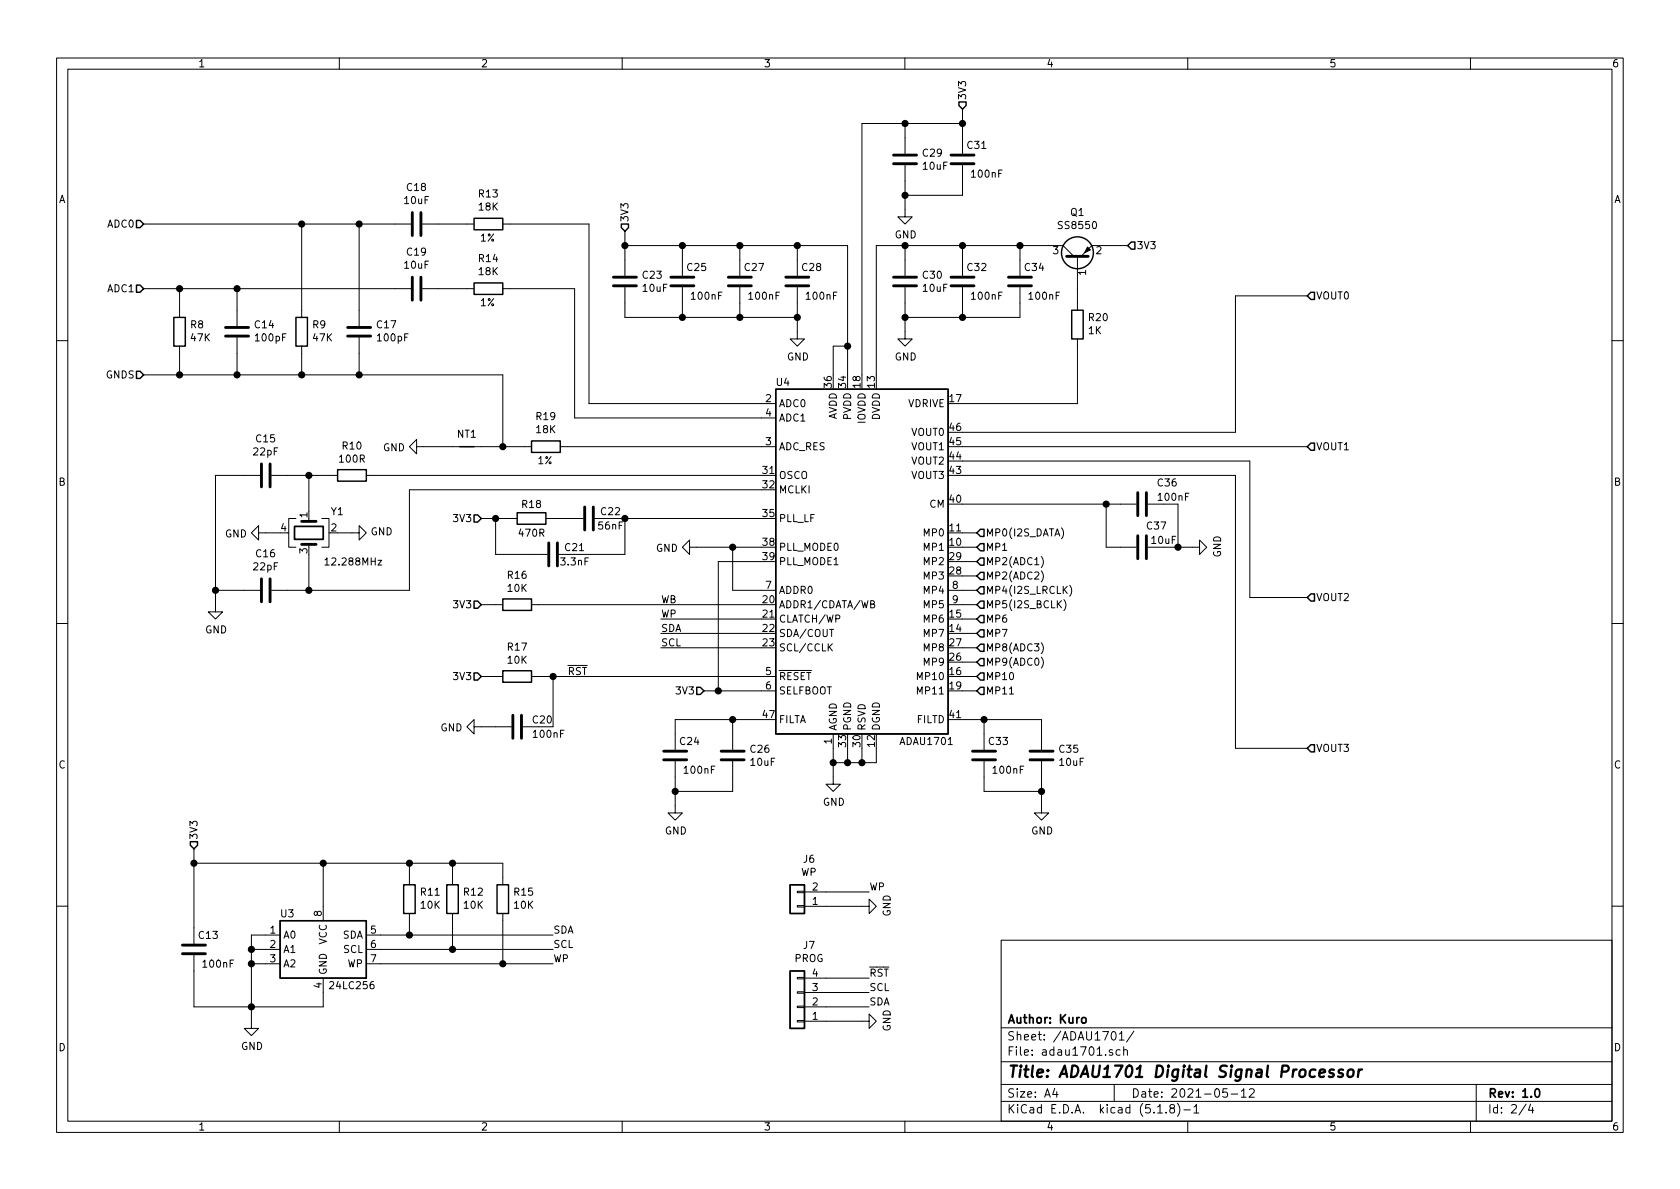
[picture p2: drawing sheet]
EESchema Schematic File Version 4
EELAYER 30 0
EELAYER END
$Descr A4 11693 8268
encoding utf-8
Sheet 2 4
Title "ADAU1701 Digital Signal Processor"
Date "2021-05-12"
Rev "1.0"
Comp "Author: Kuro"
Comment1 ""
Comment2 ""
Comment3 ""
Comment4 ""
$EndDescr
Wire Wire Line
	2500 1550 2750 1550
Connection ~ 2500 1550
Wire Wire Line
	2500 2150 2500 1550
Wire Wire Line
	2100 1550 2500 1550
Connection ~ 2100 1550
Wire Wire Line
	2100 2150 2100 1550
Wire Wire Line
	1650 2000 2750 2000
Wire Wire Line
	2500 2600 2500 2450
Wire Wire Line
	2100 2600 2500 2600
Wire Wire Line
	2100 2450 2100 2600
$Comp
L Device:C C?
U 1 1
P 2500 2300
AR Path="/6124828E" Ref="C?"  Part="1" 
AR Path="/6100CE7F/6124828E" Ref="C17"  Part="1" 
F 0 "C17" H 2385 2254 50  0000 R CNN
F 1 "100pF" H 2385 2345 50  0000 R CNN
F 2 "Capacitor_SMD:C_0603_1608Metric" H 2538 2150 50  0001 C CNN
F 3 "~" H 2500 2300 50  0001 C CNN
F 4 "C14665" H 2500 2300 50  0001 C CNN "LCSC Part Number"
	1    2500 2300
	-1   0    0    1   
$EndComp
$Comp
L Device:R R?
U 1 1
P 2100 2300
AR Path="/61248294" Ref="R?"  Part="1" 
AR Path="/6100CE7F/61248294" Ref="R9"  Part="1" 
F 0 "R9" H 2030 2254 50  0000 R CNN
F 1 "47K" H 2030 2345 50  0000 R CNN
F 2 "Resistor_SMD:R_0603_1608Metric" V 2030 2300 50  0001 C CNN
F 3 "~" H 2100 2300 50  0001 C CNN
F 4 "C105579" H 2100 2300 50  0001 C CNN "LCSC Part Number"
	1    2100 2300
	-1   0    0    1   
$EndComp
Wire Wire Line
	3750 4200 5300 4200
Wire Wire Line
	2600 3300 5300 3300
Text Label 6050 6800 0    50   ~ 0
~RST
Wire Wire Line
	5750 7000 6050 7000
Wire Wire Line
	5750 6200 6050 6200
Wire Wire Line
	5750 6800 6050 6800
Text Label 6050 7000 0    50   ~ 0
SDA
Text Label 6050 6900 0    50   ~ 0
SCL
Wire Wire Line
	8600 5200 9100 5200
Wire Wire Line
	8600 3300 8600 5200
Wire Wire Line
	6700 3300 8600 3300
Wire Wire Line
	8700 4150 9100 4150
Wire Wire Line
	8700 3200 8700 4150
Wire Wire Line
	6700 3200 8700 3200
Wire Wire Line
	6700 3100 9100 3100
Wire Wire Line
	8600 2050 9100 2050
Wire Wire Line
	8600 3000 8600 2050
Wire Wire Line
	6700 3000 8600 3000
Wire Wire Line
	3350 4200 3450 4200
$Comp
L Device:R R?
U 1 1
P 3600 4200
AR Path="/612482B5" Ref="R?"  Part="1" 
AR Path="/6100CE7F/612482B5" Ref="R16"  Part="1" 
F 0 "R16" V 3393 4200 50  0000 C CNN
F 1 "10K" V 3484 4200 50  0000 C CNN
F 2 "Resistor_SMD:R_0603_1608Metric" V 3530 4200 50  0001 C CNN
F 3 "~" H 3600 4200 50  0001 C CNN
F 4 "C98220" H 3600 4200 50  0001 C CNN "LCSC Part Number"
	1    3600 4200
	0    1    1    0   
$EndComp
Text Label 3850 6700 0    50   ~ 0
WP
Text Label 3850 6600 0    50   ~ 0
SCL
Text Label 3850 6500 0    50   ~ 0
SDA
Wire Wire Line
	2650 6700 3500 6700
Wire Wire Line
	2850 6000 3150 6000
Connection ~ 2850 6000
Wire Wire Line
	2850 6100 2850 6000
Wire Wire Line
	3150 6000 3500 6000
Connection ~ 3150 6000
Wire Wire Line
	3150 6100 3150 6000
Connection ~ 2250 6000
Wire Wire Line
	3500 6000 3500 6100
Wire Wire Line
	2250 6000 2850 6000
Wire Wire Line
	3150 6600 3850 6600
Connection ~ 3150 6600
Wire Wire Line
	3150 6400 3150 6600
Wire Wire Line
	2850 6500 3850 6500
Connection ~ 2850 6500
Wire Wire Line
	2850 6400 2850 6500
Wire Wire Line
	2650 6600 3150 6600
Wire Wire Line
	2650 6500 2850 6500
$Comp
L Device:R R?
U 1 1
P 3150 6250
AR Path="/612482E2" Ref="R?"  Part="1" 
AR Path="/6100CE7F/612482E2" Ref="R12"  Part="1" 
F 0 "R12" H 3080 6204 50  0000 R CNN
F 1 "10K" H 3080 6295 50  0000 R CNN
F 2 "Resistor_SMD:R_0603_1608Metric" V 3080 6250 50  0001 C CNN
F 3 "~" H 3150 6250 50  0001 C CNN
F 4 "C98220" H 3150 6250 50  0001 C CNN "LCSC Part Number"
	1    3150 6250
	-1   0    0    1   
$EndComp
$Comp
L Device:R R?
U 1 1
P 3500 6250
AR Path="/612482E8" Ref="R?"  Part="1" 
AR Path="/6100CE7F/612482E8" Ref="R15"  Part="1" 
F 0 "R15" H 3430 6204 50  0000 R CNN
F 1 "10K" H 3430 6295 50  0000 R CNN
F 2 "Resistor_SMD:R_0603_1608Metric" V 3430 6250 50  0001 C CNN
F 3 "~" H 3500 6250 50  0001 C CNN
F 4 "C98220" H 3500 6250 50  0001 C CNN "LCSC Part Number"
	1    3500 6250
	-1   0    0    1   
$EndComp
$Comp
L Device:R R?
U 1 1
P 2850 6250
AR Path="/612482EE" Ref="R?"  Part="1" 
AR Path="/6100CE7F/612482EE" Ref="R11"  Part="1" 
F 0 "R11" H 2780 6204 50  0000 R CNN
F 1 "10K" H 2780 6295 50  0000 R CNN
F 2 "Resistor_SMD:R_0603_1608Metric" V 2780 6250 50  0001 C CNN
F 3 "~" H 2850 6250 50  0001 C CNN
F 4 "C98220" H 2850 6250 50  0001 C CNN "LCSC Part Number"
	1    2850 6250
	-1   0    0    1   
$EndComp
Connection ~ 1350 6000
Wire Wire Line
	1350 5900 1350 6000
Wire Wire Line
	2250 6000 2250 6300
Wire Wire Line
	1350 6000 2250 6000
Wire Wire Line
	1350 6450 1350 6000
Wire Wire Line
	1350 7000 1750 7000
Wire Wire Line
	1350 6750 1350 7000
Wire Wire Line
	1750 6700 1750 6600
Connection ~ 1750 6700
Wire Wire Line
	1850 6700 1750 6700
Wire Wire Line
	1750 6600 1750 6500
Connection ~ 1750 6600
Wire Wire Line
	1850 6600 1750 6600
Connection ~ 1750 7000
Wire Wire Line
	1750 6500 1850 6500
Wire Wire Line
	1750 7000 1750 6700
Wire Wire Line
	1750 7000 1750 7100
Wire Wire Line
	2250 7000 1750 7000
Wire Wire Line
	2250 6900 2250 7000
$Comp
L power:GND #PWR?
U 1 1
P 1750 7100
AR Path="/61248313" Ref="#PWR?"  Part="1" 
AR Path="/6100CE7F/61248313" Ref="#PWR026"  Part="1" 
F 0 "#PWR026" H 1750 6850 50  0001 C CNN
F 1 "GND" H 1755 6927 50  0000 C CNN
F 2 "" H 1750 7100 50  0001 C CNN
F 3 "" H 1750 7100 50  0001 C CNN
	1    1750 7100
	1    0    0    -1  
$EndComp
$Comp
L Memory_EEPROM:24LC256 U?
U 1 1
P 2250 6600
AR Path="/61248319" Ref="U?"  Part="1" 
AR Path="/6100CE7F/61248319" Ref="U3"  Part="1" 
F 0 "U3" H 2000 6850 50  0000 C CNN
F 1 "24LC256" H 2450 6350 50  0000 C CNN
F 2 "Package_SO:SOIC-8_3.9x4.9mm_P1.27mm" H 2250 6600 50  0001 C CNN
F 3 "http://ww1.microchip.com/downloads/en/devicedoc/21203m.pdf" H 2250 6600 50  0001 C CNN
F 4 "C5458" H 2250 6600 50  0001 C CNN "LCSC Part Number"
	1    2250 6600
	1    0    0    -1  
$EndComp
Wire Wire Line
	5300 4300 4600 4300
Text Label 4600 4200 0    50   ~ 0
WB
Text Label 4600 4300 0    50   ~ 0
WP
Text Label 3950 4700 0    50   ~ 0
~RST
Wire Wire Line
	3850 4700 3750 4700
Connection ~ 3850 4700
Wire Wire Line
	3850 5050 3850 4700
Wire Wire Line
	3750 5050 3850 5050
Wire Wire Line
	3350 5050 3450 5050
$Comp
L power:GND #PWR?
U 1 1
P 3350 5050
AR Path="/61248328" Ref="#PWR?"  Part="1" 
AR Path="/6100CE7F/61248328" Ref="#PWR030"  Part="1" 
F 0 "#PWR030" H 3350 4800 50  0001 C CNN
F 1 "GND" V 3355 4922 50  0000 R CNN
F 2 "" H 3350 5050 50  0001 C CNN
F 3 "" H 3350 5050 50  0001 C CNN
	1    3350 5050
	0    1    1    0   
$EndComp
Wire Wire Line
	3350 4700 3450 4700
Wire Wire Line
	5300 4700 3850 4700
$Comp
L Device:R R?
U 1 1
P 3600 4700
AR Path="/6124833C" Ref="R?"  Part="1" 
AR Path="/6100CE7F/6124833C" Ref="R17"  Part="1" 
F 0 "R17" V 3393 4700 50  0000 C CNN
F 1 "10K" V 3484 4700 50  0000 C CNN
F 2 "Resistor_SMD:R_0603_1608Metric" V 3530 4700 50  0001 C CNN
F 3 "~" H 3600 4700 50  0001 C CNN
F 4 "C98220" H 3600 4700 50  0001 C CNN "LCSC Part Number"
	1    3600 4700
	0    1    1    0   
$EndComp
Wire Wire Line
	7700 3500 7800 3500
Connection ~ 7700 3500
Wire Wire Line
	7700 3800 7700 3500
Wire Wire Line
	7800 3800 7700 3800
Wire Wire Line
	6700 3500 7700 3500
Wire Wire Line
	8200 3800 8300 3800
Connection ~ 8200 3800
Wire Wire Line
	8200 3500 8100 3500
Wire Wire Line
	8200 3800 8200 3500
Wire Wire Line
	8100 3800 8200 3800
$Comp
L power:GND #PWR?
U 1 1
P 8300 3800
AR Path="/6124834C" Ref="#PWR?"  Part="1" 
AR Path="/6100CE7F/6124834C" Ref="#PWR040"  Part="1" 
F 0 "#PWR040" H 8300 3550 50  0001 C CNN
F 1 "GND" H 8305 3627 50  0000 C CNN
F 2 "" H 8300 3800 50  0001 C CNN
F 3 "" H 8300 3800 50  0001 C CNN
	1    8300 3800
	0    -1   -1   0   
$EndComp
$Comp
L Device:C C?
U 1 1
P 7950 3800
AR Path="/61248352" Ref="C?"  Part="1" 
AR Path="/6100CE7F/61248352" Ref="C37"  Part="1" 
F 0 "C37" V 7800 3900 50  0000 C CNN
F 1 "10uF" V 7900 3950 50  0000 C CNN
F 2 "Capacitor_SMD:C_0603_1608Metric" H 7988 3650 50  0001 C CNN
F 3 "~" H 7950 3800 50  0001 C CNN
F 4 "C85713" H 7950 3800 50  0001 C CNN "LCSC Part Number"
	1    7950 3800
	0    1    1    0   
$EndComp
Text Label 4600 4500 0    50   ~ 0
SCL
Wire Wire Line
	4600 4500 5300 4500
Wire Wire Line
	4600 4400 5300 4400
Text Label 4600 4400 0    50   ~ 0
SDA
Connection ~ 5000 4800
Wire Wire Line
	4900 4800 5000 4800
Wire Wire Line
	5000 4800 5300 4800
Wire Wire Line
	5000 3900 5000 4800
Wire Wire Line
	5300 3900 5000 3900
Connection ~ 5100 3800
Wire Wire Line
	5100 3800 4850 3800
$Comp
L power:GND #PWR?
U 1 1
P 4850 3800
AR Path="/6124836F" Ref="#PWR?"  Part="1" 
AR Path="/6100CE7F/6124836F" Ref="#PWR032"  Part="1" 
F 0 "#PWR032" H 4850 3550 50  0001 C CNN
F 1 "GND" V 4855 3672 50  0000 R CNN
F 2 "" H 4850 3800 50  0001 C CNN
F 3 "" H 4850 3800 50  0001 C CNN
	1    4850 3800
	0    1    1    0   
$EndComp
Wire Wire Line
	5100 3800 5300 3800
Wire Wire Line
	5100 4100 5100 3800
Wire Wire Line
	5300 4100 5100 4100
Connection ~ 3450 3600
Wire Wire Line
	3350 3600 3450 3600
Wire Wire Line
	7500 2100 7500 2000
Wire Wire Line
	7500 2800 6700 2800
Wire Wire Line
	7500 2400 7500 2800
$Comp
L Device:R R?
U 1 1
P 7500 2250
AR Path="/6124838B" Ref="R?"  Part="1" 
AR Path="/6100CE7F/6124838B" Ref="R20"  Part="1" 
F 0 "R20" H 7430 2204 50  0000 R CNN
F 1 "1K" H 7430 2295 50  0000 R CNN
F 2 "Resistor_SMD:R_0603_1608Metric" V 7430 2250 50  0001 C CNN
F 3 "~" H 7500 2250 50  0001 C CNN
F 4 "C22548" H 7500 2250 50  0001 C CNN "LCSC Part Number"
	1    7500 2250
	-1   0    0    1   
$EndComp
Connection ~ 7100 1700
Wire Wire Line
	7300 1700 7100 1700
Connection ~ 6300 2200
Wire Wire Line
	6300 2300 6300 2200
$Comp
L power:GND #PWR?
U 1 1
P 6300 2300
AR Path="/61248395" Ref="#PWR?"  Part="1" 
AR Path="/6100CE7F/61248395" Ref="#PWR038"  Part="1" 
F 0 "#PWR038" H 6300 2050 50  0001 C CNN
F 1 "GND" H 6305 2127 50  0000 C CNN
F 2 "" H 6300 2300 50  0001 C CNN
F 3 "" H 6300 2300 50  0001 C CNN
	1    6300 2300
	1    0    0    -1  
$EndComp
Connection ~ 6300 1700
Wire Wire Line
	6100 1700 6100 2600
Wire Wire Line
	6300 1700 6100 1700
Wire Wire Line
	6700 1700 7100 1700
Connection ~ 6700 1700
Wire Wire Line
	6700 1800 6700 1700
Wire Wire Line
	7100 1700 7100 1800
Wire Wire Line
	6300 1700 6700 1700
Wire Wire Line
	6300 1800 6300 1700
Wire Wire Line
	6700 2200 7100 2200
Connection ~ 6700 2200
Wire Wire Line
	6700 2100 6700 2200
Wire Wire Line
	7100 2200 7100 2100
Wire Wire Line
	6300 2200 6700 2200
Wire Wire Line
	6300 2100 6300 2200
$Comp
L Device:C C?
U 1 1
P 6300 1950
AR Path="/612483B6" Ref="C?"  Part="1" 
AR Path="/6100CE7F/612483B6" Ref="C30"  Part="1" 
F 0 "C30" H 6415 1996 50  0000 L CNN
F 1 "10uF" H 6415 1905 50  0000 L CNN
F 2 "Capacitor_SMD:C_0603_1608Metric" H 6338 1800 50  0001 C CNN
F 3 "~" H 6300 1950 50  0001 C CNN
F 4 "C85713" H 6300 1950 50  0001 C CNN "LCSC Part Number"
	1    6300 1950
	1    0    0    -1  
$EndComp
$Comp
L Device:Q_PNP_BEC Q?
U 1 1
P 7500 1800
AR Path="/612483BC" Ref="Q?"  Part="1" 
AR Path="/6100CE7F/612483BC" Ref="Q1"  Part="1" 
F 0 "Q1" V 7828 1800 50  0000 C CNN
F 1 "SS8550" V 7737 1800 50  0000 C CNN
F 2 "Package_TO_SOT_SMD:SOT-23" H 7700 1900 50  0001 C CNN
F 3 "~" H 7500 1800 50  0001 C CNN
F 4 "C545534" H 7500 1800 50  0001 C CNN "LCSC Part Number"
	1    7500 1800
	0    -1   -1   0   
$EndComp
Connection ~ 6700 850 
Wire Wire Line
	6700 750  6700 850 
Connection ~ 4350 1700
Wire Wire Line
	4350 1600 4350 1700
Connection ~ 6300 1350
Wire Wire Line
	6300 1450 6300 1350
$Comp
L power:GND #PWR?
U 1 1
P 6300 1450
AR Path="/612483D4" Ref="#PWR?"  Part="1" 
AR Path="/6100CE7F/612483D4" Ref="#PWR037"  Part="1" 
F 0 "#PWR037" H 6300 1200 50  0001 C CNN
F 1 "GND" H 6305 1277 50  0000 C CNN
F 2 "" H 6300 1450 50  0001 C CNN
F 3 "" H 6300 1450 50  0001 C CNN
	1    6300 1450
	1    0    0    -1  
$EndComp
Wire Wire Line
	6300 1350 6300 1250
Wire Wire Line
	6700 1350 6300 1350
Wire Wire Line
	6700 1250 6700 1350
Wire Wire Line
	6300 850  6000 850 
Connection ~ 6300 850 
Wire Wire Line
	6300 950  6300 850 
Wire Wire Line
	6700 850  6300 850 
Wire Wire Line
	6700 950  6700 850 
Wire Wire Line
	6000 850  6000 2600
Wire Wire Line
	5900 2600 5900 2400
Connection ~ 5550 2200
Wire Wire Line
	5550 2300 5550 2200
$Comp
L power:GND #PWR?
U 1 1
P 5550 2300
AR Path="/612483E8" Ref="#PWR?"  Part="1" 
AR Path="/6100CE7F/612483E8" Ref="#PWR033"  Part="1" 
F 0 "#PWR033" H 5550 2050 50  0001 C CNN
F 1 "GND" H 5555 2127 50  0000 C CNN
F 2 "" H 5550 2300 50  0001 C CNN
F 3 "" H 5550 2300 50  0001 C CNN
	1    5550 2300
	1    0    0    -1  
$EndComp
Wire Wire Line
	4750 2200 5150 2200
Connection ~ 4750 2200
Wire Wire Line
	4750 2100 4750 2200
Wire Wire Line
	5150 2200 5550 2200
Connection ~ 5150 2200
Wire Wire Line
	5150 2100 5150 2200
Wire Wire Line
	5550 2200 5550 2100
Wire Wire Line
	4350 2200 4750 2200
Wire Wire Line
	4350 2100 4350 2200
Wire Wire Line
	5550 1700 5150 1700
Connection ~ 5550 1700
Wire Wire Line
	5550 1800 5550 1700
Wire Wire Line
	5150 1700 4750 1700
Connection ~ 5150 1700
Wire Wire Line
	5150 1800 5150 1700
Wire Wire Line
	4750 1700 4350 1700
Connection ~ 4750 1700
Wire Wire Line
	4750 1800 4750 1700
Wire Wire Line
	4350 1700 4350 1800
$Comp
L Device:C C?
U 1 1
P 6300 1100
AR Path="/61248409" Ref="C?"  Part="1" 
AR Path="/6100CE7F/61248409" Ref="C29"  Part="1" 
F 0 "C29" H 6415 1146 50  0000 L CNN
F 1 "10uF" H 6415 1055 50  0000 L CNN
F 2 "Capacitor_SMD:C_0603_1608Metric" H 6338 950 50  0001 C CNN
F 3 "~" H 6300 1100 50  0001 C CNN
F 4 "C85713" H 6300 1100 50  0001 C CNN "LCSC Part Number"
	1    6300 1100
	1    0    0    -1  
$EndComp
$Comp
L Device:C C?
U 1 1
P 4350 1950
AR Path="/61248421" Ref="C?"  Part="1" 
AR Path="/6100CE7F/61248421" Ref="C23"  Part="1" 
F 0 "C23" H 4465 1996 50  0000 L CNN
F 1 "10uF" H 4465 1905 50  0000 L CNN
F 2 "Capacitor_SMD:C_0603_1608Metric" H 4388 1800 50  0001 C CNN
F 3 "~" H 4350 1950 50  0001 C CNN
F 4 "C85713" H 4350 1950 50  0001 C CNN "LCSC Part Number"
	1    4350 1950
	1    0    0    -1  
$EndComp
Connection ~ 4700 5500
Wire Wire Line
	4700 5600 4700 5500
$Comp
L power:GND #PWR?
U 1 1
P 4700 5600
AR Path="/61248429" Ref="#PWR?"  Part="1" 
AR Path="/6100CE7F/61248429" Ref="#PWR031"  Part="1" 
F 0 "#PWR031" H 4700 5350 50  0001 C CNN
F 1 "GND" H 4705 5427 50  0000 C CNN
F 2 "" H 4700 5600 50  0001 C CNN
F 3 "" H 4700 5600 50  0001 C CNN
	1    4700 5600
	1    0    0    -1  
$EndComp
Wire Wire Line
	4700 5500 4700 5400
Wire Wire Line
	5100 5500 4700 5500
Wire Wire Line
	5100 5400 5100 5500
Wire Wire Line
	5100 5000 4700 5000
Connection ~ 5100 5000
Wire Wire Line
	5100 5000 5100 5100
Wire Wire Line
	4700 5000 4700 5100
Wire Wire Line
	5300 5000 5100 5000
$Comp
L Device:C C?
U 1 1
P 5100 5250
AR Path="/61248437" Ref="C?"  Part="1" 
AR Path="/6100CE7F/61248437" Ref="C26"  Part="1" 
F 0 "C26" H 5215 5296 50  0000 L CNN
F 1 "10uF" H 5215 5205 50  0000 L CNN
F 2 "Capacitor_SMD:C_0603_1608Metric" H 5138 5100 50  0001 C CNN
F 3 "~" H 5100 5250 50  0001 C CNN
F 4 "C85713" H 5100 5250 50  0001 C CNN "LCSC Part Number"
	1    5100 5250
	1    0    0    -1  
$EndComp
Wire Wire Line
	5900 5300 6000 5300
Connection ~ 5900 5300
Wire Wire Line
	5900 5200 5900 5300
Wire Wire Line
	6000 5300 6100 5300
Connection ~ 6000 5300
Wire Wire Line
	6000 5200 6000 5300
Wire Wire Line
	5800 5300 5800 5400
Connection ~ 5800 5300
Wire Wire Line
	6100 5300 6100 5200
Wire Wire Line
	5800 5300 5900 5300
Wire Wire Line
	5800 5200 5800 5300
$Comp
L power:GND #PWR?
U 1 1
P 5800 5400
AR Path="/6124844E" Ref="#PWR?"  Part="1" 
AR Path="/6100CE7F/6124844E" Ref="#PWR034"  Part="1" 
F 0 "#PWR034" H 5800 5150 50  0001 C CNN
F 1 "GND" H 5805 5227 50  0000 C CNN
F 2 "" H 5800 5400 50  0001 C CNN
F 3 "" H 5800 5400 50  0001 C CNN
	1    5800 5400
	1    0    0    -1  
$EndComp
$Comp
L power:GND #PWR?
U 1 1
P 2950 3100
AR Path="/61248455" Ref="#PWR?"  Part="1" 
AR Path="/6100CE7F/61248455" Ref="#PWR029"  Part="1" 
F 0 "#PWR029" H 2950 2850 50  0001 C CNN
F 1 "GND" V 2955 2972 50  0000 R CNN
F 2 "" H 2950 3100 50  0001 C CNN
F 3 "" H 2950 3100 50  0001 C CNN
	1    2950 3100
	0    1    1    0   
$EndComp
Connection ~ 3500 3100
Wire Wire Line
	3650 3100 3500 3100
Wire Wire Line
	3950 3100 5300 3100
Wire Wire Line
	4000 2900 5300 2900
Wire Wire Line
	4000 2000 4000 2900
Wire Wire Line
	3550 2000 4000 2000
Wire Wire Line
	4100 2800 5300 2800
Wire Wire Line
	4100 1550 4100 2800
Wire Wire Line
	3550 1550 4100 1550
Wire Wire Line
	5300 3400 2850 3400
Wire Wire Line
	3450 3850 3700 3850
Wire Wire Line
	3450 3600 3450 3850
Wire Wire Line
	3550 3600 3450 3600
Wire Wire Line
	3950 3600 3850 3600
Wire Wire Line
	4350 3600 4250 3600
Connection ~ 4350 3600
Wire Wire Line
	4350 3850 4000 3850
Wire Wire Line
	4350 3600 4350 3850
Wire Wire Line
	5300 3600 4350 3600
$Comp
L Device:C C?
U 1 1
P 4100 3600
AR Path="/61248483" Ref="C?"  Part="1" 
AR Path="/6100CE7F/61248483" Ref="C22"  Part="1" 
F 0 "C22" V 4050 3750 50  0000 C CNN
F 1 "56nF" V 4150 3750 50  0000 C CNN
F 2 "Capacitor_SMD:C_0603_1608Metric" H 4138 3450 50  0001 C CNN
F 3 "~" H 4100 3600 50  0001 C CNN
F 4 "C282072" H 4100 3600 50  0001 C CNN "LCSC Part Number"
	1    4100 3600
	0    1    1    0   
$EndComp
$Comp
L Device:C C?
U 1 1
P 3850 3850
AR Path="/61248489" Ref="C?"  Part="1" 
AR Path="/6100CE7F/61248489" Ref="C21"  Part="1" 
F 0 "C21" V 3800 4000 50  0000 C CNN
F 1 "3.3nF" V 3900 4000 50  0000 C CNN
F 2 "Capacitor_SMD:C_0603_1608Metric" H 3888 3700 50  0001 C CNN
F 3 "~" H 3850 3850 50  0001 C CNN
F 4 "C107088" H 3850 3850 50  0001 C CNN "LCSC Part Number"
	1    3850 3850
	0    1    1    0   
$EndComp
$Comp
L Device:R R?
U 1 1
P 3700 3600
AR Path="/6124848F" Ref="R?"  Part="1" 
AR Path="/6100CE7F/6124848F" Ref="R18"  Part="1" 
F 0 "R18" V 3600 3600 50  0000 C CNN
F 1 "470R" V 3800 3600 50  0000 C CNN
F 2 "Resistor_SMD:R_0603_1608Metric" V 3630 3600 50  0001 C CNN
F 3 "~" H 3700 3600 50  0001 C CNN
F 4 "C114669" H 3700 3600 50  0001 C CNN "LCSC Part Number"
	1    3700 3600
	0    1    1    0   
$EndComp
Connection ~ 7250 5500
Wire Wire Line
	7250 5600 7250 5500
$Comp
L power:GND #PWR?
U 1 1
P 7250 5600
AR Path="/61248497" Ref="#PWR?"  Part="1" 
AR Path="/6100CE7F/61248497" Ref="#PWR039"  Part="1" 
F 0 "#PWR039" H 7250 5350 50  0001 C CNN
F 1 "GND" H 7255 5427 50  0000 C CNN
F 2 "" H 7250 5600 50  0001 C CNN
F 3 "" H 7250 5600 50  0001 C CNN
	1    7250 5600
	1    0    0    -1  
$EndComp
Wire Wire Line
	7250 5500 7250 5400
Wire Wire Line
	6850 5500 7250 5500
Wire Wire Line
	6850 5400 6850 5500
Wire Wire Line
	6850 5000 7250 5000
Connection ~ 6850 5000
Wire Wire Line
	6850 5100 6850 5000
Wire Wire Line
	7250 5000 7250 5100
Wire Wire Line
	6700 5000 6850 5000
$Comp
L Device:C C?
U 1 1
P 7250 5250
AR Path="/612484A5" Ref="C?"  Part="1" 
AR Path="/6100CE7F/612484A5" Ref="C35"  Part="1" 
F 0 "C35" H 7365 5296 50  0000 L CNN
F 1 "10uF" H 7365 5205 50  0000 L CNN
F 2 "Capacitor_SMD:C_0603_1608Metric" H 7288 5100 50  0001 C CNN
F 3 "~" H 7250 5250 50  0001 C CNN
F 4 "C85713" H 7250 5250 50  0001 C CNN "LCSC Part Number"
	1    7250 5250
	1    0    0    -1  
$EndComp
Connection ~ 2150 4100
Wire Wire Line
	2150 3300 2300 3300
Connection ~ 2150 3300
Wire Wire Line
	2000 3300 2150 3300
Wire Wire Line
	2000 4100 2150 4100
Wire Wire Line
	1500 4100 1500 4200
Connection ~ 1500 4100
Wire Wire Line
	1700 4100 1500 4100
Wire Wire Line
	1500 3300 1500 4100
Wire Wire Line
	1700 3300 1500 3300
$Comp
L power:GND #PWR?
U 1 1
P 1500 4200
AR Path="/61248570" Ref="#PWR?"  Part="1" 
AR Path="/6100CE7F/61248570" Ref="#PWR025"  Part="1" 
F 0 "#PWR025" H 1500 3950 50  0001 C CNN
F 1 "GND" H 1505 4027 50  0000 C CNN
F 2 "" H 1500 4200 50  0001 C CNN
F 3 "" H 1500 4200 50  0001 C CNN
	1    1500 4200
	1    0    0    -1  
$EndComp
$Comp
L Device:C C?
U 1 1
P 1850 4100
AR Path="/61248576" Ref="C?"  Part="1" 
AR Path="/6100CE7F/61248576" Ref="C16"  Part="1" 
F 0 "C16" V 2102 4100 50  0000 C CNN
F 1 "22pF" V 2011 4100 50  0000 C CNN
F 2 "Capacitor_SMD:C_0603_1608Metric" H 1888 3950 50  0001 C CNN
F 3 "~" H 1850 4100 50  0001 C CNN
F 4 "C105620" H 1850 4100 50  0001 C CNN "LCSC Part Number"
	1    1850 4100
	0    -1   -1   0   
$EndComp
$Comp
L Device:C C?
U 1 1
P 1850 3300
AR Path="/6124857C" Ref="C?"  Part="1" 
AR Path="/6100CE7F/6124857C" Ref="C15"  Part="1" 
F 0 "C15" V 2102 3300 50  0000 C CNN
F 1 "22pF" V 2011 3300 50  0000 C CNN
F 2 "Capacitor_SMD:C_0603_1608Metric" H 1888 3150 50  0001 C CNN
F 3 "~" H 1850 3300 50  0001 C CNN
F 4 "C105620" H 1850 3300 50  0001 C CNN "LCSC Part Number"
	1    1850 3300
	0    -1   -1   0   
$EndComp
$Comp
L Device:R R?
U 1 1
P 2450 3300
AR Path="/61248582" Ref="R?"  Part="1" 
AR Path="/6100CE7F/61248582" Ref="R10"  Part="1" 
F 0 "R10" V 2243 3300 50  0000 C CNN
F 1 "100R" V 2334 3300 50  0000 C CNN
F 2 "Resistor_SMD:R_0603_1608Metric" V 2380 3300 50  0001 C CNN
F 3 "~" H 2450 3300 50  0001 C CNN
F 4 "C105588" H 2450 3300 50  0001 C CNN "LCSC Part Number"
	1    2450 3300
	0    1    1    0   
$EndComp
$Comp
L Device:Crystal_GND24 Y?
U 1 1
P 2150 3700
AR Path="/61248588" Ref="Y?"  Part="1" 
AR Path="/6100CE7F/61248588" Ref="Y1"  Part="1" 
F 0 "Y1" V 2000 3850 50  0000 L CNN
F 1 "12.288MHz" V 2350 3800 50  0000 L CNN
F 2 "Crystal:Crystal_SMD_SeikoEpson_FA238-4Pin_3.2x2.5mm" H 2150 3700 50  0001 C CNN
F 3 "~" H 2150 3700 50  0001 C CNN
F 4 "C389826" H 2150 3700 50  0001 C CNN "LCSC Part Number"
	1    2150 3700
	0    1    1    0   
$EndComp
Wire Wire Line
	1650 2600 1650 2450
Wire Wire Line
	1250 2600 1650 2600
Wire Wire Line
	1250 2450 1250 2600
Wire Wire Line
	1250 2000 1650 2000
Connection ~ 1250 2000
Wire Wire Line
	1250 2150 1250 2000
Connection ~ 1650 2000
Wire Wire Line
	1650 2150 1650 2000
Wire Wire Line
	3050 2000 3250 2000
$Comp
L Device:C C?
U 1 1
P 2900 2000
AR Path="/612485A0" Ref="C?"  Part="1" 
AR Path="/6100CE7F/612485A0" Ref="C19"  Part="1" 
F 0 "C19" V 3152 2000 50  0000 C CNN
F 1 "10uF" V 3061 2000 50  0000 C CNN
F 2 "Capacitor_SMD:C_0603_1608Metric" H 2938 1850 50  0001 C CNN
F 3 "~" H 2900 2000 50  0001 C CNN
F 4 "C85713" H 2900 2000 50  0001 C CNN "LCSC Part Number"
	1    2900 2000
	0    -1   -1   0   
$EndComp
$Comp
L Device:R R?
U 1 1
P 3400 2000
AR Path="/612485A6" Ref="R?"  Part="1" 
AR Path="/6100CE7F/612485A6" Ref="R14"  Part="1" 
F 0 "R14" V 3607 2000 50  0000 C CNN
F 1 "18K" V 3516 2000 50  0000 C CNN
F 2 "Resistor_SMD:R_0603_1608Metric" V 3330 2000 50  0001 C CNN
F 3 "~" H 3400 2000 50  0001 C CNN
F 4 "1%" V 3300 1950 50  0000 L CNN "Tolerance"
F 5 "C114610" H 3400 2000 50  0001 C CNN "LCSC Part Number"
	1    3400 2000
	0    -1   -1   0   
$EndComp
$Comp
L Device:C C?
U 1 1
P 1650 2300
AR Path="/612485B2" Ref="C?"  Part="1" 
AR Path="/6100CE7F/612485B2" Ref="C14"  Part="1" 
F 0 "C14" H 1535 2254 50  0000 R CNN
F 1 "100pF" H 1535 2345 50  0000 R CNN
F 2 "Capacitor_SMD:C_0603_1608Metric" H 1688 2150 50  0001 C CNN
F 3 "~" H 1650 2300 50  0001 C CNN
F 4 "C14665" H 1650 2300 50  0001 C CNN "LCSC Part Number"
	1    1650 2300
	-1   0    0    1   
$EndComp
$Comp
L Device:R R?
U 1 1
P 1250 2300
AR Path="/612485B8" Ref="R?"  Part="1" 
AR Path="/6100CE7F/612485B8" Ref="R8"  Part="1" 
F 0 "R8" H 1180 2254 50  0000 R CNN
F 1 "47K" H 1180 2345 50  0000 R CNN
F 2 "Resistor_SMD:R_0603_1608Metric" V 1180 2300 50  0001 C CNN
F 3 "~" H 1250 2300 50  0001 C CNN
F 4 "C105579" H 1250 2300 50  0001 C CNN "LCSC Part Number"
	1    1250 2300
	-1   0    0    1   
$EndComp
Wire Wire Line
	3050 1550 3250 1550
$Comp
L Device:C C?
U 1 1
P 2900 1550
AR Path="/612485BF" Ref="C?"  Part="1" 
AR Path="/6100CE7F/612485BF" Ref="C18"  Part="1" 
F 0 "C18" V 3152 1550 50  0000 C CNN
F 1 "10uF" V 3061 1550 50  0000 C CNN
F 2 "Capacitor_SMD:C_0603_1608Metric" H 2938 1400 50  0001 C CNN
F 3 "~" H 2900 1550 50  0001 C CNN
F 4 "C85713" H 2900 1550 50  0001 C CNN "LCSC Part Number"
	1    2900 1550
	0    -1   -1   0   
$EndComp
$Comp
L DSP_AnalogDevices:ADAU1701 U?
U 1 1
P 6000 3900
AR Path="/612485D1" Ref="U?"  Part="1" 
AR Path="/6100CE7F/612485D1" Ref="U4"  Part="1" 
F 0 "U4" H 5450 5150 50  0000 C CNN
F 1 "ADAU1701" H 6450 2650 50  0000 C CNN
F 2 "Package_QFP:LQFP-48_7x7mm_P0.5mm" H 6000 3900 50  0001 C CNN
F 3 "https://www.analog.com/media/en/technical-documentation/data-sheets/ADAU1701.pdf" H 6000 3900 50  0001 C CNN
F 4 "C389590" H 6000 3900 50  0001 C CNN "LCSC Part Number"
	1    6000 3900
	1    0    0    -1  
$EndComp
Text HLabel 1000 1550 0    50   Input ~ 0
ADC0
Text HLabel 1000 2000 0    50   Input ~ 0
ADC1
Text HLabel 9100 2050 2    50   Input ~ 0
VOUT0
Text HLabel 9100 3100 2    50   Input ~ 0
VOUT1
Text HLabel 9100 4150 2    50   Input ~ 0
VOUT2
Text HLabel 9100 5200 2    50   Input ~ 0
VOUT3
Text HLabel 1350 5900 1    50   Input ~ 0
3V3
Text HLabel 3350 3600 0    50   Input ~ 0
3V3
Text HLabel 3350 4200 0    50   Input ~ 0
3V3
Text HLabel 3350 4700 0    50   Input ~ 0
3V3
Text HLabel 4900 4800 0    50   Input ~ 0
3V3
Text HLabel 4350 1600 1    50   Input ~ 0
3V3
Text HLabel 6700 750  1    50   Input ~ 0
3V3
Text HLabel 7850 1700 2    50   Input ~ 0
3V3
Text HLabel 6800 3700 2    50   Input ~ 0
MP0(I2S_DATA)
Wire Wire Line
	6800 3700 6700 3700
Text HLabel 6800 3800 2    50   Input ~ 0
MP1
Text HLabel 6800 3900 2    50   Input ~ 0
MP2(ADC1)
Text HLabel 6800 4000 2    50   Input ~ 0
MP2(ADC2)
Text HLabel 6800 4500 2    50   Input ~ 0
MP8(ADC3)
Text HLabel 6800 4600 2    50   Input ~ 0
MP9(ADC0)
Text HLabel 6800 4100 2    50   Input ~ 0
MP4(I2S_LRCLK)
Text HLabel 6800 4200 2    50   Input ~ 0
MP5(I2S_BCLK)
Text HLabel 6800 4300 2    50   Input ~ 0
MP6
Text HLabel 6800 4400 2    50   Input ~ 0
MP7
Text HLabel 6800 4700 2    50   Input ~ 0
MP10
Text HLabel 6800 4800 2    50   Input ~ 0
MP11
Wire Wire Line
	6800 4800 6700 4800
Wire Wire Line
	6700 4700 6800 4700
Wire Wire Line
	6800 4600 6700 4600
Wire Wire Line
	6700 4500 6800 4500
Wire Wire Line
	6800 4400 6700 4400
Wire Wire Line
	6700 4300 6800 4300
Wire Wire Line
	6800 4200 6700 4200
Wire Wire Line
	6700 4100 6800 4100
Wire Wire Line
	6800 4000 6700 4000
Wire Wire Line
	6700 3900 6800 3900
Wire Wire Line
	6800 3800 6700 3800
$Comp
L power:GND #PWR?
U 1 1
P 1850 3700
AR Path="/613E62F3" Ref="#PWR?"  Part="1" 
AR Path="/6100CE7F/613E62F3" Ref="#PWR027"  Part="1" 
F 0 "#PWR027" H 1850 3450 50  0001 C CNN
F 1 "GND" V 1855 3572 50  0000 R CNN
F 2 "" H 1850 3700 50  0001 C CNN
F 3 "" H 1850 3700 50  0001 C CNN
	1    1850 3700
	0    1    1    0   
$EndComp
Wire Wire Line
	1850 3700 1950 3700
$Comp
L power:GND #PWR?
U 1 1
P 2450 3700
AR Path="/613F8E9A" Ref="#PWR?"  Part="1" 
AR Path="/6100CE7F/613F8E9A" Ref="#PWR028"  Part="1" 
F 0 "#PWR028" H 2450 3450 50  0001 C CNN
F 1 "GND" V 2455 3572 50  0000 R CNN
F 2 "" H 2450 3700 50  0001 C CNN
F 3 "" H 2450 3700 50  0001 C CNN
	1    2450 3700
	0    -1   -1   0   
$EndComp
Wire Wire Line
	2350 3700 2450 3700
Wire Wire Line
	1000 1550 2100 1550
Wire Wire Line
	1000 2000 1250 2000
Wire Wire Line
	5550 1700 5900 1700
Wire Wire Line
	5900 2400 5800 2400
Wire Wire Line
	5800 2400 5800 2600
Connection ~ 5900 2400
Wire Wire Line
	5900 2400 5900 1700
Wire Wire Line
	7700 1700 7850 1700
Wire Wire Line
	2500 2600 3500 2600
Wire Wire Line
	3500 2600 3500 3100
Connection ~ 2500 2600
Wire Wire Line
	1650 2600 2100 2600
Connection ~ 2100 2600
Connection ~ 1650 2600
Text HLabel 1000 2600 0    50   Input ~ 0
GNDS
Wire Wire Line
	1000 2600 1250 2600
Connection ~ 1250 2600
$Comp
L power:GND #PWR?
U 1 1
P 6000 7100
AR Path="/60EA9C13" Ref="#PWR?"  Part="1" 
AR Path="/6100CE7F/60EA9C13" Ref="#PWR036"  Part="1" 
F 0 "#PWR036" H 6000 6850 50  0001 C CNN
F 1 "GND" H 6005 6927 50  0000 C CNN
F 2 "" H 6000 7100 50  0001 C CNN
F 3 "" H 6000 7100 50  0001 C CNN
	1    6000 7100
	0    -1   -1   0   
$EndComp
Wire Wire Line
	5750 7100 6000 7100
Wire Wire Line
	2150 3300 2150 3550
Wire Wire Line
	2150 3850 2150 4100
Wire Wire Line
	2850 4100 2850 3400
Wire Wire Line
	2150 4100 2850 4100
Wire Wire Line
	3500 6400 3500 6700
Wire Wire Line
	3500 6700 3850 6700
Connection ~ 3500 6700
Text Label 6050 6200 0    50   ~ 0
WP
Wire Wire Line
	5750 6900 6050 6900
$Comp
L Connector_Generic:Conn_01x02 J6
U 1 1
P 5550 6300
F 0 "J6" H 5468 5975 50  0000 C CNN
F 1 "WP" H 5468 6066 50  0000 C CNN
F 2 "Connector_PinHeader_2.54mm:PinHeader_1x02_P2.54mm_Vertical" H 5550 6300 50  0001 C CNN
F 3 "~" H 5550 6300 50  0001 C CNN
F 4 "1" H 5550 6300 50  0001 C CNN "DNP"
	1    5550 6300
	-1   0    0    1   
$EndComp
$Comp
L Connector_Generic:Conn_01x04 J7
U 1 1
P 5550 7000
F 0 "J7" H 5468 6575 50  0000 C CNN
F 1 "PROG" H 5468 6666 50  0000 C CNN
F 2 "Connector_PinHeader_2.54mm:PinHeader_1x04_P2.54mm_Vertical" H 5550 7000 50  0001 C CNN
F 3 "~" H 5550 7000 50  0001 C CNN
F 4 "1" H 5550 7000 50  0001 C CNN "DNP"
	1    5550 7000
	-1   0    0    1   
$EndComp
$Comp
L power:GND #PWR?
U 1 1
P 6000 6300
AR Path="/60E07804" Ref="#PWR?"  Part="1" 
AR Path="/6100CE7F/60E07804" Ref="#PWR035"  Part="1" 
F 0 "#PWR035" H 6000 6050 50  0001 C CNN
F 1 "GND" H 6005 6127 50  0000 C CNN
F 2 "" H 6000 6300 50  0001 C CNN
F 3 "" H 6000 6300 50  0001 C CNN
	1    6000 6300
	0    -1   -1   0   
$EndComp
Wire Wire Line
	5750 6300 6000 6300
$Comp
L Device:C C?
U 1 1
P 5150 1950
AR Path="/616F94D3/6121FE14" Ref="C?"  Part="1" 
AR Path="/61A313C9/6121FE14" Ref="C?"  Part="1" 
AR Path="/6100CE7F/6121FE14" Ref="C27"  Part="1" 
F 0 "C27" H 5175 2050 50  0000 L CNN
F 1 "100nF" H 5200 1850 50  0000 L CNN
F 2 "Capacitor_SMD:C_0603_1608Metric" H 5188 1800 50  0001 C CNN
F 3 "" H 5150 1950 50  0001 C CNN
F 4 "X7R" H 5400 1750 50  0001 L CNN "Rating"
F 5 "50V" H 5200 1750 50  0001 L CNN "Voltage"
F 6 "C14663" H 5150 1950 50  0001 C CNN "LCSC Part Number"
	1    5150 1950
	1    0    0    -1  
$EndComp
$Comp
L Device:C C?
U 1 1
P 4750 1950
AR Path="/616F94D3/6123AE9B" Ref="C?"  Part="1" 
AR Path="/61A313C9/6123AE9B" Ref="C?"  Part="1" 
AR Path="/6100CE7F/6123AE9B" Ref="C25"  Part="1" 
F 0 "C25" H 4775 2050 50  0000 L CNN
F 1 "100nF" H 4800 1850 50  0000 L CNN
F 2 "Capacitor_SMD:C_0603_1608Metric" H 4788 1800 50  0001 C CNN
F 3 "" H 4750 1950 50  0001 C CNN
F 4 "X7R" H 5000 1750 50  0001 L CNN "Rating"
F 5 "50V" H 4800 1750 50  0001 L CNN "Voltage"
F 6 "C14663" H 4750 1950 50  0001 C CNN "LCSC Part Number"
	1    4750 1950
	1    0    0    -1  
$EndComp
$Comp
L Device:C C?
U 1 1
P 5550 1950
AR Path="/616F94D3/6123BDD2" Ref="C?"  Part="1" 
AR Path="/61A313C9/6123BDD2" Ref="C?"  Part="1" 
AR Path="/6100CE7F/6123BDD2" Ref="C28"  Part="1" 
F 0 "C28" H 5575 2050 50  0000 L CNN
F 1 "100nF" H 5600 1850 50  0000 L CNN
F 2 "Capacitor_SMD:C_0603_1608Metric" H 5588 1800 50  0001 C CNN
F 3 "" H 5550 1950 50  0001 C CNN
F 4 "X7R" H 5800 1750 50  0001 L CNN "Rating"
F 5 "50V" H 5600 1750 50  0001 L CNN "Voltage"
F 6 "C14663" H 5550 1950 50  0001 C CNN "LCSC Part Number"
	1    5550 1950
	1    0    0    -1  
$EndComp
$Comp
L Device:C C?
U 1 1
P 6700 1950
AR Path="/616F94D3/6123C1B2" Ref="C?"  Part="1" 
AR Path="/61A313C9/6123C1B2" Ref="C?"  Part="1" 
AR Path="/6100CE7F/6123C1B2" Ref="C32"  Part="1" 
F 0 "C32" H 6725 2050 50  0000 L CNN
F 1 "100nF" H 6750 1850 50  0000 L CNN
F 2 "Capacitor_SMD:C_0603_1608Metric" H 6738 1800 50  0001 C CNN
F 3 "" H 6700 1950 50  0001 C CNN
F 4 "X7R" H 6950 1750 50  0001 L CNN "Rating"
F 5 "50V" H 6750 1750 50  0001 L CNN "Voltage"
F 6 "C14663" H 6700 1950 50  0001 C CNN "LCSC Part Number"
	1    6700 1950
	1    0    0    -1  
$EndComp
$Comp
L Device:C C?
U 1 1
P 7100 1950
AR Path="/616F94D3/6123C8BF" Ref="C?"  Part="1" 
AR Path="/61A313C9/6123C8BF" Ref="C?"  Part="1" 
AR Path="/6100CE7F/6123C8BF" Ref="C34"  Part="1" 
F 0 "C34" H 7125 2050 50  0000 L CNN
F 1 "100nF" H 7150 1850 50  0000 L CNN
F 2 "Capacitor_SMD:C_0603_1608Metric" H 7138 1800 50  0001 C CNN
F 3 "" H 7100 1950 50  0001 C CNN
F 4 "X7R" H 7350 1750 50  0001 L CNN "Rating"
F 5 "50V" H 7150 1750 50  0001 L CNN "Voltage"
F 6 "C14663" H 7100 1950 50  0001 C CNN "LCSC Part Number"
	1    7100 1950
	1    0    0    -1  
$EndComp
$Comp
L Device:C C?
U 1 1
P 6700 1100
AR Path="/616F94D3/6123CCC8" Ref="C?"  Part="1" 
AR Path="/61A313C9/6123CCC8" Ref="C?"  Part="1" 
AR Path="/6100CE7F/6123CCC8" Ref="C31"  Part="1" 
F 0 "C31" H 6725 1200 50  0000 L CNN
F 1 "100nF" H 6750 1000 50  0000 L CNN
F 2 "Capacitor_SMD:C_0603_1608Metric" H 6738 950 50  0001 C CNN
F 3 "" H 6700 1100 50  0001 C CNN
F 4 "X7R" H 6950 900 50  0001 L CNN "Rating"
F 5 "50V" H 6750 900 50  0001 L CNN "Voltage"
F 6 "C14663" H 6700 1100 50  0001 C CNN "LCSC Part Number"
	1    6700 1100
	1    0    0    -1  
$EndComp
$Comp
L Device:C C?
U 1 1
P 3600 5050
AR Path="/616F94D3/6123D5C9" Ref="C?"  Part="1" 
AR Path="/61A313C9/6123D5C9" Ref="C?"  Part="1" 
AR Path="/6100CE7F/6123D5C9" Ref="C20"  Part="1" 
F 0 "C20" V 3550 5150 50  0000 L CNN
F 1 "100nF" V 3650 5150 50  0000 L CNN
F 2 "Capacitor_SMD:C_0603_1608Metric" H 3638 4900 50  0001 C CNN
F 3 "" H 3600 5050 50  0001 C CNN
F 4 "X7R" H 3850 4850 50  0001 L CNN "Rating"
F 5 "50V" H 3650 4850 50  0001 L CNN "Voltage"
F 6 "C14663" H 3600 5050 50  0001 C CNN "LCSC Part Number"
	1    3600 5050
	0    1    1    0   
$EndComp
$Comp
L Device:C C?
U 1 1
P 4700 5250
AR Path="/616F94D3/6123EB2E" Ref="C?"  Part="1" 
AR Path="/61A313C9/6123EB2E" Ref="C?"  Part="1" 
AR Path="/6100CE7F/6123EB2E" Ref="C24"  Part="1" 
F 0 "C24" H 4725 5350 50  0000 L CNN
F 1 "100nF" H 4750 5150 50  0000 L CNN
F 2 "Capacitor_SMD:C_0603_1608Metric" H 4738 5100 50  0001 C CNN
F 3 "" H 4700 5250 50  0001 C CNN
F 4 "X7R" H 4950 5050 50  0001 L CNN "Rating"
F 5 "50V" H 4750 5050 50  0001 L CNN "Voltage"
F 6 "C14663" H 4700 5250 50  0001 C CNN "LCSC Part Number"
	1    4700 5250
	1    0    0    -1  
$EndComp
$Comp
L Device:C C?
U 1 1
P 6850 5250
AR Path="/616F94D3/6123FE1F" Ref="C?"  Part="1" 
AR Path="/61A313C9/6123FE1F" Ref="C?"  Part="1" 
AR Path="/6100CE7F/6123FE1F" Ref="C33"  Part="1" 
F 0 "C33" H 6875 5350 50  0000 L CNN
F 1 "100nF" H 6900 5150 50  0000 L CNN
F 2 "Capacitor_SMD:C_0603_1608Metric" H 6888 5100 50  0001 C CNN
F 3 "" H 6850 5250 50  0001 C CNN
F 4 "X7R" H 7100 5050 50  0001 L CNN "Rating"
F 5 "50V" H 6900 5050 50  0001 L CNN "Voltage"
F 6 "C14663" H 6850 5250 50  0001 C CNN "LCSC Part Number"
	1    6850 5250
	1    0    0    -1  
$EndComp
$Comp
L Device:C C?
U 1 1
P 7950 3500
AR Path="/616F94D3/61240B75" Ref="C?"  Part="1" 
AR Path="/61A313C9/61240B75" Ref="C?"  Part="1" 
AR Path="/6100CE7F/61240B75" Ref="C36"  Part="1" 
F 0 "C36" V 7800 3600 50  0000 L CNN
F 1 "100nF" V 7900 3600 50  0000 L CNN
F 2 "Capacitor_SMD:C_0603_1608Metric" H 7988 3350 50  0001 C CNN
F 3 "" H 7950 3500 50  0001 C CNN
F 4 "X7R" H 8200 3300 50  0001 L CNN "Rating"
F 5 "50V" H 8000 3300 50  0001 L CNN "Voltage"
F 6 "C14663" H 7950 3500 50  0001 C CNN "LCSC Part Number"
	1    7950 3500
	0    1    1    0   
$EndComp
$Comp
L Device:C C?
U 1 1
P 1350 6600
AR Path="/616F94D3/61241D6F" Ref="C?"  Part="1" 
AR Path="/61A313C9/61241D6F" Ref="C?"  Part="1" 
AR Path="/6100CE7F/61241D6F" Ref="C13"  Part="1" 
F 0 "C13" H 1375 6700 50  0000 L CNN
F 1 "100nF" H 1400 6500 50  0000 L CNN
F 2 "Capacitor_SMD:C_0603_1608Metric" H 1388 6450 50  0001 C CNN
F 3 "" H 1350 6600 50  0001 C CNN
F 4 "X7R" H 1600 6400 50  0001 L CNN "Rating"
F 5 "50V" H 1400 6400 50  0001 L CNN "Voltage"
F 6 "C14663" H 1350 6600 50  0001 C CNN "LCSC Part Number"
	1    1350 6600
	1    0    0    -1  
$EndComp
$Comp
L Device:R R?
U 1 1
P 3400 1550
AR Path="/61242D1B" Ref="R?"  Part="1" 
AR Path="/6100CE7F/61242D1B" Ref="R13"  Part="1" 
F 0 "R13" V 3607 1550 50  0000 C CNN
F 1 "18K" V 3516 1550 50  0000 C CNN
F 2 "Resistor_SMD:R_0603_1608Metric" V 3330 1550 50  0001 C CNN
F 3 "~" H 3400 1550 50  0001 C CNN
F 4 "1%" V 3300 1500 50  0000 L CNN "Tolerance"
F 5 "C114610" H 3400 1550 50  0001 C CNN "LCSC Part Number"
	1    3400 1550
	0    -1   -1   0   
$EndComp
$Comp
L Device:R R?
U 1 1
P 3800 3100
AR Path="/61243138" Ref="R?"  Part="1" 
AR Path="/6100CE7F/61243138" Ref="R19"  Part="1" 
F 0 "R19" V 4007 3100 50  0000 C CNN
F 1 "18K" V 3916 3100 50  0000 C CNN
F 2 "Resistor_SMD:R_0603_1608Metric" V 3730 3100 50  0001 C CNN
F 3 "~" H 3800 3100 50  0001 C CNN
F 4 "1%" V 3700 3050 50  0000 L CNN "Tolerance"
F 5 "C114610" H 3800 3100 50  0001 C CNN "LCSC Part Number"
	1    3800 3100
	0    -1   -1   0   
$EndComp
$Comp
L Device:Net-Tie_2 NT1
U 1 1
P 3250 3100
F 0 "NT1" H 3250 3189 50  0000 C CNN
F 1 "Net-Tie_2" H 3250 3190 50  0001 C CNN
F 2 "NetTie:NetTie-2_SMD_Pad0.5mm" H 3250 3100 50  0001 C CNN
F 3 "~" H 3250 3100 50  0001 C CNN
F 4 "1" H 3250 3100 50  0001 C CNN "DNP"
	1    3250 3100
	1    0    0    -1  
$EndComp
Wire Wire Line
	2950 3100 3150 3100
Wire Wire Line
	3350 3100 3500 3100
$EndSCHEMATC
